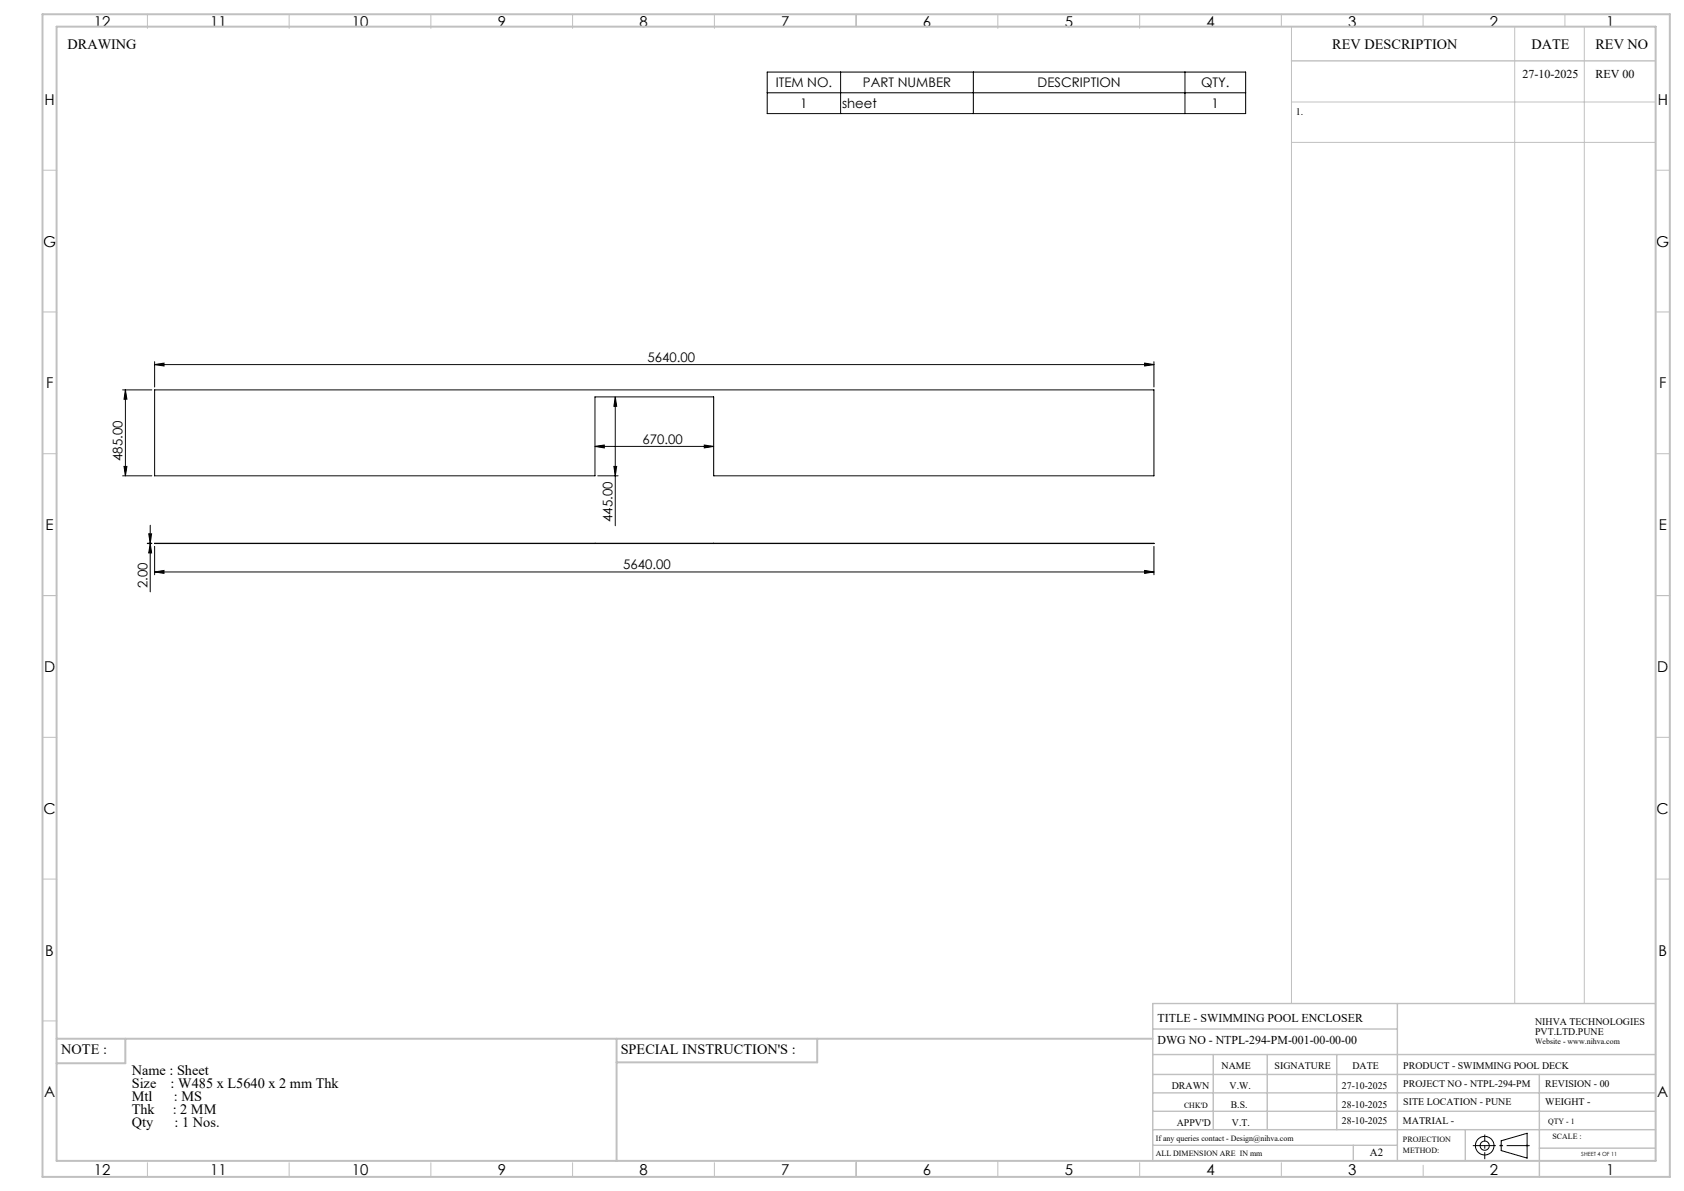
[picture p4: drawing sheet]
<svg xmlns="http://www.w3.org/2000/svg" width="594mm" height="420mm" viewBox="0 0 594 420" stroke-linecap="round" stroke-linejoin="round" font-family="sans-serif">
<g fill="none" stroke="#000" stroke-width=".35">
<path d="M270.6 25.4h168.8v14.7h-168.8zM270.6 32.7h168.8M296.5 25.4v14.7M343.3 25.4v14.7M418 25.4v14.7M43.3 137.5h10.3M44.2 137.5l.6 3.3h-1.1zM44.2 137.5v30.3M54.5 137.5h352.5v30.3h-155.3v-27.8h-41.8v27.8h-155.4zM54.5 128.6l3.4-.6v1.1zM54.5 127.5v9M54.5 128.6h352.5"/>
<path d="M217 140l.5 3.3h-1zM217 140v45.4M403.8 128l3.2 .6-3.2 .5zM407 127.5v9M209.9 157.4l3.2-.5v1.1zM209.9 157.4h41.8M248.4 156.9l3.3 .5-3.3 .6zM43.3 167.8h10.3M43.7 164.5h1.1l-.6 3.3zM210.9 167.8h7.1M216.5 164.5h1l-.5 3.3zM52 191.7h1.6"/>
<path d="M52 191.6h1.6M52.5 188.3h1l-.5 3.3zM53 191.7l.5 3.3h-1zM53 185.2v23.5M54.5 192.7v10M54.5 191.6l352.5 .1zM209.9 191.6v.1M251.7 191.6v.1M407 192.7v10M54.5 201.7l3.4-.5v1zM54.5 201.7h352.5M403.8 201.2l3.2 .5-3.2 .5z"/>
<path d="M529.5 402.3l9.2-2.7v8.8l-9.2-2.7z"/>
<circle cx="523.7" cy="404" r="1.62"/>
<circle cx="523.7" cy="404" r="3.3"/>
</g>
<g fill="none" stroke="#c0c0c0" stroke-width=".35">
<path d="M52 5v5M102 5v5M152 5v5M202 5v5M252 5v5M302 5v4.4M352 5v5M402 5v5M452 5v4.4M455.5 9.4v344.5M502 5v4.4M534.3 9.4v344.5"/>
<path d="M552 5v4.4M558.8 9.4v344.5M455.5 36h128.5M455.5 50.2h128.5M15 60h5M584 60h5M15 110h5M584 110h5M15 160h5M584 160h5M15 210h5M584 210h5"/>
<path d="M15 260h5M584 260h5M15 310h5M584 310h5M15 360h5M52 410v5M102 410v5M152 410v5M202 410v5M252 410v5M302 409.4v5.6M352 409.4v5.6"/>
<path d="M402 410v5M452 410v5M502 410.9v4.1M529 404h1M529.2 403.7l.7 .7M529.5 403.5v1M529.9 403.7l-.7 .7M538.1 404h1.1M538.3 403.7l.7 .7M538.7 403.5v1M539 403.7l-.7 .7"/>
</g>
<path d="M519.5 404h20.1" fill="none" stroke="#000" stroke-width=".35" stroke-dasharray="15.2 1.3 1.3 1.3" stroke-dashoffset="7.1" stroke-linecap="butt"/>
<path d="M523.7 408.8v-8.7" fill="none" stroke="#000" stroke-width=".35" stroke-dasharray="15.2 1.3 1.3 1.3" stroke-dashoffset="12.8" stroke-linecap="butt"/>
<g fill="none" stroke="#c0c0c0" stroke-width=".5">
<path d="M455.5 21.5h128.5M492.9 353.9v55.5M584 353.9h-177.4v55.5M406.6 371.9h177.4M406.6 378.9h177.4M406.6 362.9h86.3M428 371.9v26.5M447 371.9v26.5M471.5 371.9v26.5M543 378.9v36.1M406.6 391.9h177.4M406.6 385.4h177.4"/>
<path d="M406.6 398.4h177.4M516.9 398.4v11M406.6 403.9h86.3M477.3 403.9v5.5M543 404.9h41"/>
</g>
<path d="M15 5h574v410h-574zM20 9.4h564v400h-564zM20 366.3h386.6M44.2 366.3v8.6h-24.2M217.5 366.3v43.1M288.3 366.3v8.3h-70.8" fill="none" stroke="#c0c0c0" stroke-width=".7"/>
<g fill="#000">
<path d="M44.2 137.5l.6 3.3h-1.1zM43.7 164.5h1.1l-.6 3.3zM217 140l.5 3.3h-1zM216.5 164.5h1l-.5 3.3z"/>
<path d="M403.8 128l3.2 .6-3.2 .5zM54.5 128.6l3.4-.6v1.1z"/>
<path d="M248.4 156.9l3.3 .5-3.3 .6zM209.9 157.4l3.2-.5v1.1z"/>
<path d="M52.5 188.3h1l-.5 3.3zM53 191.7l.5 3.3h-1z"/>
<path d="M54.5 201.7l3.4-.5v1zM403.8 201.2l3.2 .5-3.2 .5z"/>
</g>
<g font-size="5.3">
<text x="33.1" y="9.5">12</text>
<text x="74.1" y="9.5">11</text>
<text x="124.1" y="9.5">10</text>
<text x="175.6" y="9.5">9</text>
<text x="225.6" y="9.5">8</text>
<text x="275.6" y="9.5">7</text>
<text x="325.6" y="9.5">6</text>
<text x="375.6" y="9.5">5</text>
<text x="425.6" y="9.5">4</text>
<text x="475.6" y="9.5">3</text>
<text x="525.6" y="9.5">2</text>
<text x="566.6" y="9.5">1</text>
<text x="15.7" y="37">H</text>
<text x="584.7" y="37">H</text>
<text x="15.2" y="87">G</text>
<text x="584.2" y="87">G</text>
<text x="16.2" y="137">F</text>
<text x="585.2" y="137">F</text>
<text x="16.1" y="187">E</text>
<text x="585.1" y="187">E</text>
<text x="15.5" y="237">D</text>
<text x="584.5" y="237">D</text>
<text x="15.4" y="287">C</text>
<text x="584.4" y="287">C</text>
<text x="16" y="337">B</text>
<text x="585" y="337">B</text>
<text x="15.5" y="387">A</text>
<text x="584.5" y="387">A</text>
<text x="33.1" y="414.5">12</text>
<text x="74.1" y="414.5">11</text>
<text x="124.1" y="414.5">10</text>
<text x="175.6" y="414.5">9</text>
<text x="225.6" y="414.5">8</text>
<text x="275.6" y="414.5">7</text>
<text x="325.6" y="414.5">6</text>
<text x="375.6" y="414.5">5</text>
<text x="425.6" y="414.5">4</text>
<text x="475.6" y="414.5">3</text>
<text x="525.6" y="414.5">2</text>
<text x="566.6" y="414.5">1</text>
</g>
<g font-size="5">
<text x="23.8" y="17.2">DRAWING</text>
<text x="470" y="17.4">REV DESCRIPTION</text>
<text x="540.2" y="17.4">DATE</text>
<text x="562.8" y="17.4">REV NO</text>
<text x="21.6" y="371.8">NOTE :</text>
<text x="218.9" y="371.8">SPECIAL INSTRUCTION'S :</text>
<text x="46.5" y="379.2">Name : Sheet</text>
<text x="46.5" y="383.8">Size</text>
<text x="60.2" y="383.8">: W485 x L5640 x 2 mm Thk</text>
<text x="46.5" y="388.4">Mtl</text>
<text x="61.3" y="388.4">: MS</text>
<text x="46.5" y="392.9">Thk</text>
<text x="60.9" y="392.9">: 2 MM</text>
<text x="46.5" y="397.5">Qty</text>
<text x="61.6" y="397.5">: 1 Nos.</text>
</g>
<g font-size="4.7">
<text x="273.6" y="30.7">ITEM NO.</text>
<text x="304.4" y="30.7">PART NUMBER</text>
<text x="366" y="30.7">DESCRIPTION</text>
<text x="423.6" y="30.7">QTY.</text>
<text x="282.3" y="38.1">1</text>
<text x="297" y="38.1">sheet</text>
<text x="427.4" y="38.1">1</text>
<text x="228.4" y="127.5">5640.00</text>
<text x="226.7" y="156.4">670.00</text>
<text x="43.3" y="162.6" transform="rotate(-90 43.3 162.6)">485.00</text>
<text x="216" y="184.1" transform="rotate(-90 216 184.1)">445.00</text>
<text x="219.8" y="200.7">5640.00</text>
<text x="52" y="207.4" transform="rotate(-90 52 207.4)">2.00</text>
</g>
<g font-size="4.2">
<text x="537.1" y="27.6">27-10-2025</text>
<text x="562.8" y="27.6">REV 00</text>
<text x="408.3" y="360.3">TITLE - SWIMMING POOL ENCLOSER</text>
<text x="408.3" y="368.2">DWG NO - NTPL-294-PM-001-00-00-00</text>
</g>
<text font-size="3.9" x="483.2" y="407.7">A2</text>
<g font-size="3.5">
<text x="457" y="40.6">1.</text>
<text x="541.5" y="361.3">NIHVA TECHNOLOGIES</text>
<text x="541.5" y="364.9">PVT.LTD.PUNE</text>
<text x="430.9" y="377">NAME</text>
<text x="449.6" y="377">SIGNATURE</text>
<text x="477" y="377">DATE</text>
<text x="495" y="377">PRODUCT - SWIMMING POOL DECK</text>
<text x="495" y="383.3">PROJECT NO - NTPL-294-PM</text>
<text x="545.1" y="383.3">REVISION - 00</text>
<text x="413.3" y="384.1">DRAWN</text>
<text x="433.7" y="384.1">V.W.</text>
<text x="473.4" y="384.1">27-10-2025</text>
<text x="495" y="389.8">SITE LOCATION - PUNE</text>
<text x="545.1" y="389.8">WEIGHT -</text>
<text x="434.1" y="390.6">B.S.</text>
<text x="473.4" y="390.6">28-10-2025</text>
<text x="415.1" y="396.9">APPV'D</text>
<text x="434.6" y="396.9">V.T.</text>
<text x="473.4" y="396.5">28-10-2025</text>
<text x="494.8" y="396.5">MATRIAL -</text>
</g>
<g font-size="2.8">
<text x="541.5" y="368.3">Website - www.nihva.com</text>
<text x="417.6" y="390.6">CHK'D</text>
<text x="546.1" y="396.5">QTY - 1</text>
<text x="547.6" y="401.7">SCALE :</text>
<text x="407.7" y="402.2">If any queries contact - Design@nihva.com</text>
<text x="407.7" y="407.7">ALL DIMENSION ARE IN mm</text>
<text x="494.8" y="402.7">PROJECTION</text>
<text x="494.8" y="406.5">METHOD:</text>
</g>
<text font-size="2" x="557.8" y="407.8">SHEET 4 OF 11</text>
</svg>
